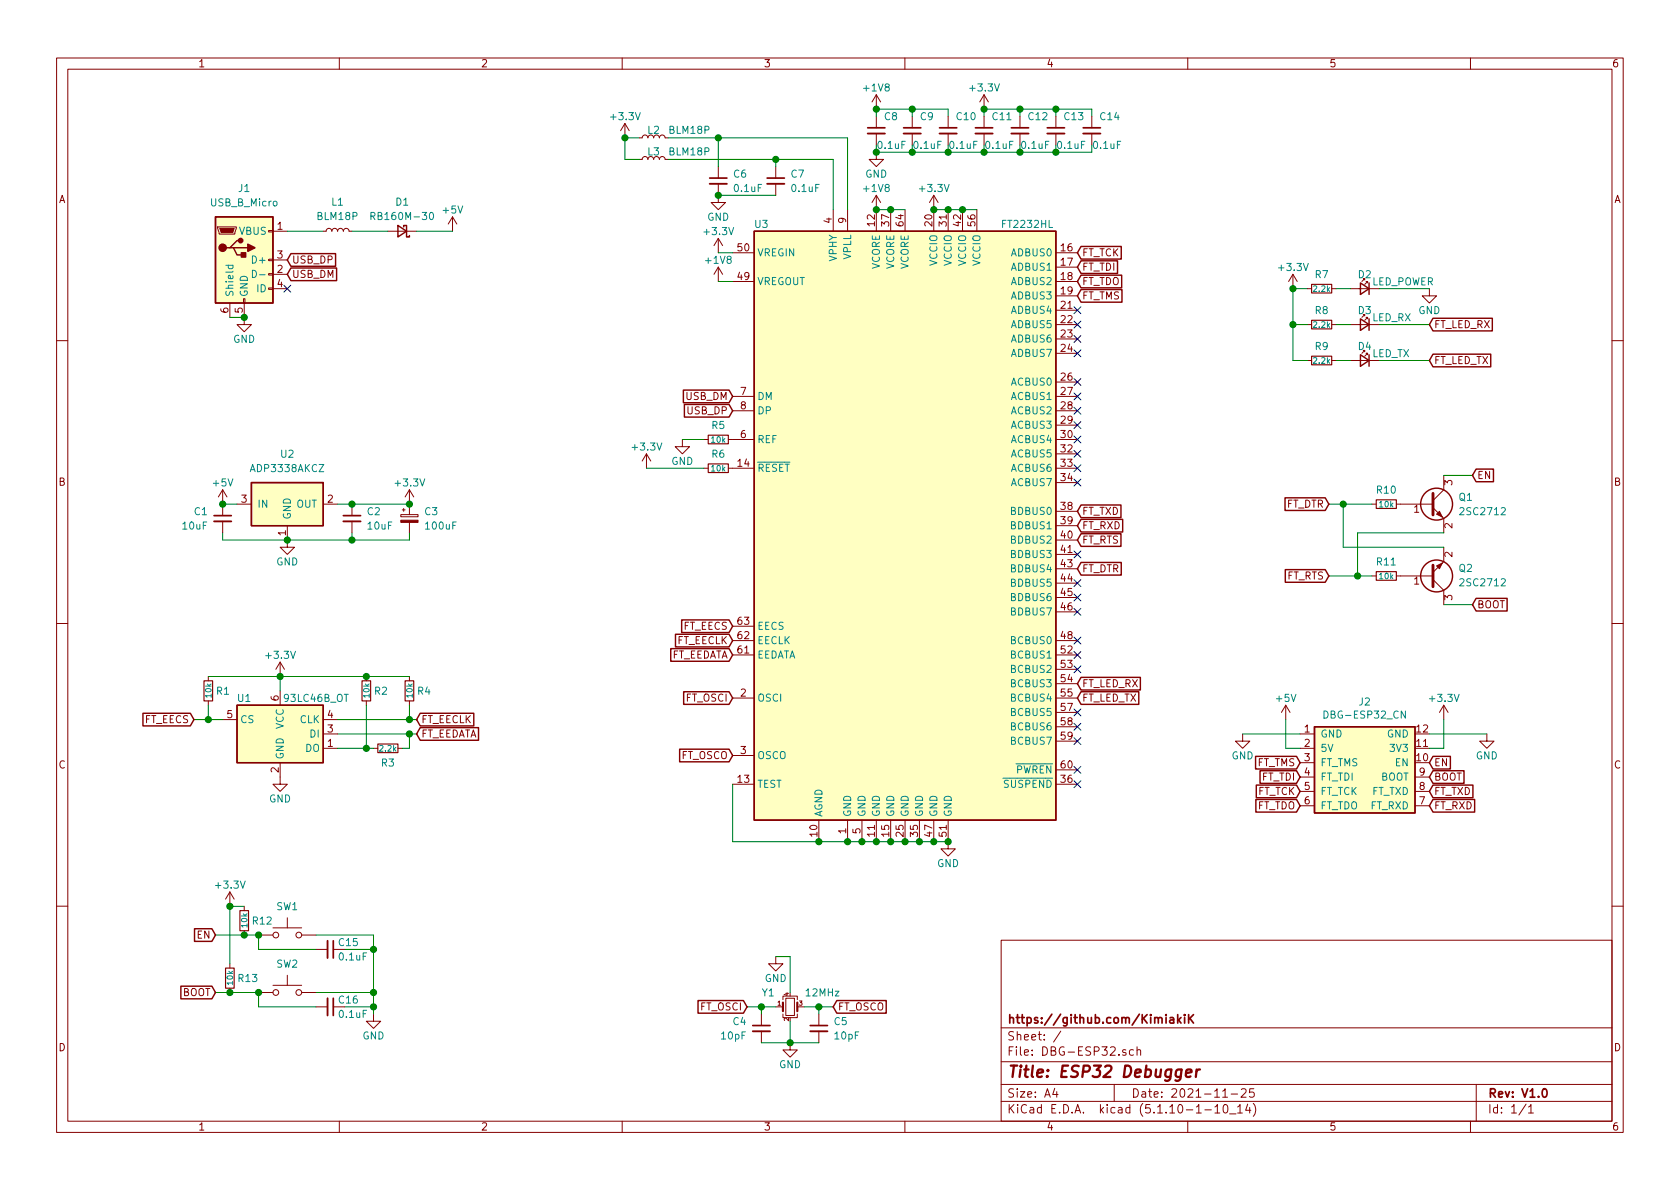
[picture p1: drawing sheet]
EESchema Schematic File Version 4
EELAYER 30 0
EELAYER END
$Descr A4 11693 8268
encoding utf-8
Sheet 1 1
Title "ESP32 Debugger"
Date "2021-11-25"
Rev "V1.0"
Comp "https://github.com/KimiakiK"
Comment1 ""
Comment2 ""
Comment3 ""
Comment4 ""
$EndDescr
$Comp
L Connector:USB_B_Micro J1
U 1 1
P 1700 1800
F 0 "J1" H 1700 2300 50  0000 C CNN
F 1 "USB_B_Micro" H 1700 2200 50  0000 C CNN
F 2 "DBG-ESP32:ZX62-B-5PA_2" H 1850 1750 50  0001 C CNN
F 3 "~" H 1850 1750 50  0001 C CNN
	1    1700 1800
	1    0    0    -1  
$EndComp
$Comp
L DBG-ESP32:ADP3338AKCZ U2
U 1 1
P 2000 3500
F 0 "U2" H 2000 3850 50  0000 C CNN
F 1 "ADP3338AKCZ" H 2000 3750 50  0000 C CNN
F 2 "DBG-ESP32:SOT-223-3_TabPin2" H 2000 3500 50  0001 C CNN
F 3 "" H 2000 3500 50  0001 C CNN
	1    2000 3500
	1    0    0    -1  
$EndComp
$Comp
L DBG-ESP32:FT2232HL U3
U 1 1
P 6300 3650
F 0 "U3" H 5300 5750 50  0000 C CNN
F 1 "FT2232HL" H 7150 5750 50  0000 C CNN
F 2 "DBG-ESP32:LQFP-64-10x10mm-P0.5mm_FusionPCB" H 6300 3650 50  0001 C CNN
F 3 "https://www.ftdichip.com/Support/Documents/DataSheets/ICs/DS_FT2232H.pdf" H 6300 3650 50  0001 C CNN
	1    6300 3650
	1    0    0    -1  
$EndComp
$Comp
L DBG-ESP32:93LC46B_OT U1
U 1 1
P 1950 5100
F 0 "U1" H 1700 5350 50  0000 C CNN
F 1 "93LC46B_OT" H 2200 5350 50  0000 C CNN
F 2 "DBG-ESP32:SOT-23-6" H 1950 5100 50  0001 C CNN
F 3 "http://ww1.microchip.com/downloads/en/DeviceDoc/20001749K.pdf" H 1950 5100 50  0001 C CNN
	1    1950 5100
	1    0    0    -1  
$EndComp
$Comp
L Device:Crystal_GND24_Small Y1
U 1 1
P 5500 7000
F 0 "Y1" H 5300 7100 50  0000 L CNN
F 1 "12MHz" H 5600 7100 50  0000 L CNN
F 2 "DBG-ESP32:Crystal_SMD_3225-4Pin_3.2x2.5mm_HandSoldering" H 5500 7000 50  0001 C CNN
F 3 "~" H 5500 7000 50  0001 C CNN
	1    5500 7000
	1    0    0    -1  
$EndComp
$Comp
L Device:R_Small R1
U 1 1
P 1450 4800
F 0 "R1" H 1500 4800 50  0000 L CNN
F 1 "10k" V 1450 4800 40  0000 C CNN
F 2 "DBG-ESP32:1608Metric" H 1450 4800 50  0001 C CNN
F 3 "~" H 1450 4800 50  0001 C CNN
	1    1450 4800
	1    0    0    -1  
$EndComp
$Comp
L Device:C_Small C1
U 1 1
P 1550 3600
F 0 "C1" H 1450 3650 50  0000 R CNN
F 1 "10uF" H 1450 3550 50  0000 R CNN
F 2 "DBG-ESP32:1608Metric" H 1550 3600 50  0001 C CNN
F 3 "~" H 1550 3600 50  0001 C CNN
	1    1550 3600
	1    0    0    -1  
$EndComp
$Comp
L Device:LED_Small D2
U 1 1
P 9500 2000
F 0 "D2" H 9500 2100 50  0000 C CNN
F 1 "LED_POWER" H 9450 2050 50  0000 R CNN
F 2 "DBG-ESP32:1608Metric" V 9500 2000 50  0001 C CNN
F 3 "~" V 9500 2000 50  0001 C CNN
	1    9500 2000
	-1   0    0    -1  
$EndComp
$Comp
L Device:L_Small L1
U 1 1
P 2350 1600
F 0 "L1" V 2550 1600 50  0000 C CNN
F 1 "BLM18P" V 2450 1600 50  0000 C CNN
F 2 "DBG-ESP32:1608Metric" H 2350 1600 50  0001 C CNN
F 3 "~" H 2350 1600 50  0001 C CNN
	1    2350 1600
	0    -1   -1   0   
$EndComp
$Comp
L Device:Q_NPN_BEC Q1
U 1 1
P 9950 3500
F 0 "Q1" H 10150 3550 50  0000 L CNN
F 1 "2SC2712" H 10150 3450 50  0000 L CNN
F 2 "DBG-ESP32:SOT-23" H 10150 3600 50  0001 C CNN
F 3 "~" H 9950 3500 50  0001 C CNN
	1    9950 3500
	1    0    0    -1  
$EndComp
$Comp
L Device:D_Schottky_Small D1
U 1 1
P 2800 1600
F 0 "D1" H 2800 1400 50  0000 C CNN
F 1 "RB160M-30" H 2800 1500 50  0000 C CNN
F 2 "DBG-ESP32:D_SOD-123" V 2800 1600 50  0001 C CNN
F 3 "~" V 2800 1600 50  0001 C CNN
	1    2800 1600
	-1   0    0    1   
$EndComp
$Comp
L power:+5V #PWR07
U 1 1
P 3150 1600
F 0 "#PWR07" H 3150 1450 50  0001 C CNN
F 1 "+5V" H 3150 1750 50  0000 C CNN
F 2 "" H 3150 1600 50  0001 C CNN
F 3 "" H 3150 1600 50  0001 C CNN
	1    3150 1600
	1    0    0    -1  
$EndComp
$Comp
L power:+3.3V #PWR06
U 1 1
P 2850 3500
F 0 "#PWR06" H 2850 3350 50  0001 C CNN
F 1 "+3.3V" H 2850 3650 50  0000 C CNN
F 2 "" H 2850 3500 50  0001 C CNN
F 3 "" H 2850 3500 50  0001 C CNN
	1    2850 3500
	1    0    0    -1  
$EndComp
$Comp
L power:GND #PWR02
U 1 1
P 1700 2200
F 0 "#PWR02" H 1700 1950 50  0001 C CNN
F 1 "GND" H 1700 2050 50  0000 C CNN
F 2 "" H 1700 2200 50  0001 C CNN
F 3 "" H 1700 2200 50  0001 C CNN
	1    1700 2200
	1    0    0    -1  
$EndComp
NoConn ~ 2000 2000
Wire Wire Line
	1600 2200 1700 2200
Connection ~ 1700 2200
Wire Wire Line
	2000 1600 2250 1600
Wire Wire Line
	2450 1600 2700 1600
Wire Wire Line
	2900 1600 3150 1600
Text GLabel 2000 1800 2    50   Input ~ 0
USB_DP
Text GLabel 2000 1900 2    50   Input ~ 0
USB_DM
$Comp
L power:GND #PWR05
U 1 1
P 2000 3750
F 0 "#PWR05" H 2000 3500 50  0001 C CNN
F 1 "GND" H 2000 3600 50  0000 C CNN
F 2 "" H 2000 3750 50  0001 C CNN
F 3 "" H 2000 3750 50  0001 C CNN
	1    2000 3750
	1    0    0    -1  
$EndComp
$Comp
L Device:C_Small C2
U 1 1
P 2450 3600
F 0 "C2" H 2550 3650 50  0000 L CNN
F 1 "10uF" H 2550 3550 50  0000 L CNN
F 2 "DBG-ESP32:1608Metric" H 2450 3600 50  0001 C CNN
F 3 "~" H 2450 3600 50  0001 C CNN
	1    2450 3600
	1    0    0    -1  
$EndComp
$Comp
L Device:CP_Small C3
U 1 1
P 2850 3600
F 0 "C3" H 2950 3650 50  0000 L CNN
F 1 "100uF" H 2950 3550 50  0000 L CNN
F 2 "DBG-ESP32:CP_Elec_6.3x7.7" H 2850 3600 50  0001 C CNN
F 3 "~" H 2850 3600 50  0001 C CNN
	1    2850 3600
	1    0    0    -1  
$EndComp
Wire Wire Line
	1650 3500 1550 3500
$Comp
L power:+5V #PWR01
U 1 1
P 1550 3500
F 0 "#PWR01" H 1550 3350 50  0001 C CNN
F 1 "+5V" H 1550 3650 50  0000 C CNN
F 2 "" H 1550 3500 50  0001 C CNN
F 3 "" H 1550 3500 50  0001 C CNN
	1    1550 3500
	1    0    0    -1  
$EndComp
Connection ~ 1550 3500
Wire Wire Line
	1550 3750 2000 3750
Wire Wire Line
	2350 3500 2450 3500
Connection ~ 2000 3750
Wire Wire Line
	2000 3750 2450 3750
Connection ~ 2850 3500
Connection ~ 2450 3500
Wire Wire Line
	2450 3500 2850 3500
Wire Wire Line
	2850 3700 2850 3750
Wire Wire Line
	2450 3700 2450 3750
Connection ~ 2450 3750
Wire Wire Line
	2450 3750 2850 3750
Wire Wire Line
	1550 3700 1550 3750
$Comp
L Device:C_Small C5
U 1 1
P 5700 7150
F 0 "C5" H 5800 7200 50  0000 L CNN
F 1 "10pF" H 5800 7100 50  0000 L CNN
F 2 "DBG-ESP32:1005Metric" H 5700 7150 50  0001 C CNN
F 3 "~" H 5700 7150 50  0001 C CNN
	1    5700 7150
	1    0    0    -1  
$EndComp
$Comp
L Device:C_Small C4
U 1 1
P 5300 7150
F 0 "C4" H 5200 7200 50  0000 R CNN
F 1 "10pF" H 5200 7100 50  0000 R CNN
F 2 "DBG-ESP32:1005Metric" H 5300 7150 50  0001 C CNN
F 3 "~" H 5300 7150 50  0001 C CNN
	1    5300 7150
	1    0    0    -1  
$EndComp
Text GLabel 5100 4850 0    50   Input ~ 0
FT_OSCI
Text GLabel 5100 5250 0    50   Input ~ 0
FT_OSCO
Text GLabel 5200 7000 0    50   Input ~ 0
FT_OSCI
Text GLabel 5800 7000 2    50   Input ~ 0
FT_OSCO
$Comp
L power:GND #PWR09
U 1 1
P 5500 7250
F 0 "#PWR09" H 5500 7000 50  0001 C CNN
F 1 "GND" H 5500 7100 50  0000 C CNN
F 2 "" H 5500 7250 50  0001 C CNN
F 3 "" H 5500 7250 50  0001 C CNN
	1    5500 7250
	1    0    0    -1  
$EndComp
$Comp
L power:GND #PWR08
U 1 1
P 5400 6650
F 0 "#PWR08" H 5400 6400 50  0001 C CNN
F 1 "GND" H 5400 6500 50  0000 C CNN
F 2 "" H 5400 6650 50  0001 C CNN
F 3 "" H 5400 6650 50  0001 C CNN
	1    5400 6650
	1    0    0    -1  
$EndComp
Wire Wire Line
	5200 7000 5300 7000
Wire Wire Line
	5600 7000 5700 7000
Wire Wire Line
	5700 7050 5700 7000
Connection ~ 5700 7000
Wire Wire Line
	5700 7000 5800 7000
Wire Wire Line
	5300 7050 5300 7000
Connection ~ 5300 7000
Wire Wire Line
	5300 7000 5400 7000
Wire Wire Line
	5300 7250 5500 7250
Connection ~ 5500 7250
Wire Wire Line
	5500 7250 5700 7250
Wire Wire Line
	5500 7250 5500 7100
Wire Wire Line
	5500 6900 5500 6650
Text GLabel 5100 4350 0    50   Input ~ 0
FT_EECS
Text GLabel 5100 4450 0    50   Input ~ 0
FT_EECLK
Text GLabel 5100 4550 0    50   Input ~ 0
FT_EEDATA
$Comp
L power:+3.3V #PWR03
U 1 1
P 1950 4700
F 0 "#PWR03" H 1950 4550 50  0001 C CNN
F 1 "+3.3V" H 1950 4850 50  0000 C CNN
F 2 "" H 1950 4700 50  0001 C CNN
F 3 "" H 1950 4700 50  0001 C CNN
	1    1950 4700
	1    0    0    -1  
$EndComp
$Comp
L power:GND #PWR04
U 1 1
P 1950 5400
F 0 "#PWR04" H 1950 5150 50  0001 C CNN
F 1 "GND" H 1950 5250 50  0000 C CNN
F 2 "" H 1950 5400 50  0001 C CNN
F 3 "" H 1950 5400 50  0001 C CNN
	1    1950 5400
	1    0    0    -1  
$EndComp
Text GLabel 1350 5000 0    50   Input ~ 0
FT_EECS
Text GLabel 2900 5000 2    50   Input ~ 0
FT_EECLK
Text GLabel 2900 5100 2    50   Input ~ 0
FT_EEDATA
$Comp
L Device:R_Small R2
U 1 1
P 2550 4800
F 0 "R2" H 2600 4800 50  0000 L CNN
F 1 "10k" V 2550 4800 40  0000 C CNN
F 2 "DBG-ESP32:1608Metric" H 2550 4800 50  0001 C CNN
F 3 "~" H 2550 4800 50  0001 C CNN
	1    2550 4800
	1    0    0    -1  
$EndComp
$Comp
L Device:R_Small R4
U 1 1
P 2850 4800
F 0 "R4" H 2900 4800 50  0000 L CNN
F 1 "10k" V 2850 4800 40  0000 C CNN
F 2 "DBG-ESP32:1608Metric" H 2850 4800 50  0001 C CNN
F 3 "~" H 2850 4800 50  0001 C CNN
	1    2850 4800
	1    0    0    -1  
$EndComp
Wire Wire Line
	2550 4900 2550 5200
$Comp
L Device:R_Small R3
U 1 1
P 2700 5200
F 0 "R3" V 2800 5200 50  0000 C CNN
F 1 "2.2k" V 2700 5200 40  0000 C CNN
F 2 "DBG-ESP32:1608Metric" H 2700 5200 50  0001 C CNN
F 3 "~" H 2700 5200 50  0001 C CNN
	1    2700 5200
	0    1    1    0   
$EndComp
Wire Wire Line
	2900 5100 2850 5100
Wire Wire Line
	2350 5000 2850 5000
Wire Wire Line
	2850 4900 2850 5000
Connection ~ 2850 5000
Wire Wire Line
	2850 5000 2900 5000
Wire Wire Line
	2850 5100 2850 5200
Wire Wire Line
	2850 5200 2800 5200
Connection ~ 2850 5100
Wire Wire Line
	2850 5100 2350 5100
Wire Wire Line
	2600 5200 2550 5200
Connection ~ 2550 5200
Wire Wire Line
	2550 5200 2350 5200
Wire Wire Line
	1450 4700 1950 4700
Connection ~ 1950 4700
Wire Wire Line
	1950 4700 2550 4700
Connection ~ 2550 4700
Wire Wire Line
	2550 4700 2850 4700
Wire Wire Line
	1950 4800 1950 4700
Wire Wire Line
	1550 5000 1450 5000
Wire Wire Line
	1450 4900 1450 5000
Connection ~ 1450 5000
Wire Wire Line
	1450 5000 1350 5000
$Comp
L Device:R_Small R6
U 1 1
P 5000 3250
F 0 "R6" V 4900 3250 50  0000 C CNN
F 1 "10k" V 5000 3250 40  0000 C CNN
F 2 "DBG-ESP32:1608Metric" H 5000 3250 50  0001 C CNN
F 3 "~" H 5000 3250 50  0001 C CNN
	1    5000 3250
	0    1    1    0   
$EndComp
$Comp
L Device:R_Small R5
U 1 1
P 5000 3050
F 0 "R5" V 4900 3050 50  0000 C CNN
F 1 "10k" V 5000 3050 40  0000 C CNN
F 2 "DBG-ESP32:1608Metric" H 5000 3050 50  0001 C CNN
F 3 "~" H 5000 3050 50  0001 C CNN
	1    5000 3050
	0    1    1    0   
$EndComp
$Comp
L power:GND #PWR012
U 1 1
P 4750 3050
F 0 "#PWR012" H 4750 2800 50  0001 C CNN
F 1 "GND" H 4750 2900 50  0000 C CNN
F 2 "" H 4750 3050 50  0001 C CNN
F 3 "" H 4750 3050 50  0001 C CNN
	1    4750 3050
	1    0    0    -1  
$EndComp
$Comp
L power:+3.3V #PWR011
U 1 1
P 4500 3250
F 0 "#PWR011" H 4500 3100 50  0001 C CNN
F 1 "+3.3V" H 4500 3400 50  0000 C CNN
F 2 "" H 4500 3250 50  0001 C CNN
F 3 "" H 4500 3250 50  0001 C CNN
	1    4500 3250
	1    0    0    -1  
$EndComp
Text GLabel 5100 2850 0    50   Input ~ 0
USB_DP
Text GLabel 5100 2750 0    50   Input ~ 0
USB_DM
Wire Wire Line
	4900 3250 4500 3250
Wire Wire Line
	4900 3050 4750 3050
Wire Wire Line
	6600 5850 6500 5850
Wire Wire Line
	5100 5850 5100 5450
Connection ~ 5700 5850
Wire Wire Line
	5700 5850 5100 5850
Connection ~ 5900 5850
Wire Wire Line
	5900 5850 5700 5850
Connection ~ 6000 5850
Wire Wire Line
	6000 5850 5900 5850
Connection ~ 6100 5850
Wire Wire Line
	6100 5850 6000 5850
Connection ~ 6200 5850
Wire Wire Line
	6200 5850 6100 5850
Connection ~ 6300 5850
Wire Wire Line
	6300 5850 6200 5850
Connection ~ 6400 5850
Wire Wire Line
	6400 5850 6300 5850
Connection ~ 6500 5850
Wire Wire Line
	6500 5850 6400 5850
$Comp
L power:GND #PWR020
U 1 1
P 6600 5850
F 0 "#PWR020" H 6600 5600 50  0001 C CNN
F 1 "GND" H 6600 5700 50  0000 C CNN
F 2 "" H 6600 5850 50  0001 C CNN
F 3 "" H 6600 5850 50  0001 C CNN
	1    6600 5850
	1    0    0    -1  
$EndComp
Connection ~ 6600 5850
NoConn ~ 7500 5450
NoConn ~ 7500 5350
NoConn ~ 7500 5150
NoConn ~ 7500 5050
NoConn ~ 7500 4950
NoConn ~ 7500 4650
NoConn ~ 7500 4550
NoConn ~ 7500 4450
NoConn ~ 7500 4250
NoConn ~ 7500 4150
NoConn ~ 7500 4050
NoConn ~ 7500 3850
NoConn ~ 7500 3350
NoConn ~ 7500 3250
NoConn ~ 7500 3150
NoConn ~ 7500 3050
NoConn ~ 7500 2950
NoConn ~ 7500 2850
NoConn ~ 7500 2750
NoConn ~ 7500 2650
NoConn ~ 7500 2450
NoConn ~ 7500 2350
NoConn ~ 7500 2250
NoConn ~ 7500 2150
Text GLabel 7500 1750 2    50   Input ~ 0
FT_TCK
Text GLabel 7500 1850 2    50   Input ~ 0
FT_TDI
Text GLabel 7500 1950 2    50   Input ~ 0
FT_TDO
Text GLabel 7500 2050 2    50   Input ~ 0
FT_TMS
Text GLabel 7500 3550 2    50   Input ~ 0
FT_TXD
Text GLabel 7500 3650 2    50   Input ~ 0
FT_RXD
Text GLabel 7500 3750 2    50   Input ~ 0
FT_RTS
Text GLabel 7500 3950 2    50   Input ~ 0
FT_DTR
Text GLabel 9050 5500 0    50   Input ~ 0
FT_TCK
Text GLabel 9050 5400 0    50   Input ~ 0
FT_TDI
Text GLabel 9050 5600 0    50   Input ~ 0
FT_TDO
Text GLabel 9050 5300 0    50   Input ~ 0
FT_TMS
Text GLabel 9950 5500 2    50   Input ~ 0
FT_TXD
Text GLabel 9950 5600 2    50   Input ~ 0
FT_RXD
Text GLabel 7500 4750 2    50   Input ~ 0
FT_LED_RX
Text GLabel 7500 4850 2    50   Input ~ 0
FT_LED_TX
$Comp
L Device:Q_NPN_BEC Q2
U 1 1
P 9950 4000
F 0 "Q2" H 10150 3950 50  0000 L CNN
F 1 "2SC2712" H 10150 4050 50  0000 L CNN
F 2 "DBG-ESP32:SOT-23" H 10150 4100 50  0001 C CNN
F 3 "~" H 9950 4000 50  0001 C CNN
	1    9950 4000
	1    0    0    1   
$EndComp
$Comp
L Device:R_Small R10
U 1 1
P 9650 3500
F 0 "R10" V 9550 3500 50  0000 C CNN
F 1 "10k" V 9650 3500 40  0000 C CNN
F 2 "DBG-ESP32:1608Metric" H 9650 3500 50  0001 C CNN
F 3 "~" H 9650 3500 50  0001 C CNN
	1    9650 3500
	0    1    1    0   
$EndComp
$Comp
L Device:R_Small R11
U 1 1
P 9650 4000
F 0 "R11" V 9550 4000 50  0000 C CNN
F 1 "10k" V 9650 4000 40  0000 C CNN
F 2 "DBG-ESP32:1608Metric" H 9650 4000 50  0001 C CNN
F 3 "~" H 9650 4000 50  0001 C CNN
	1    9650 4000
	0    1    1    0   
$EndComp
Text GLabel 9250 3500 0    50   Input ~ 0
FT_DTR
Text GLabel 9250 4000 0    50   Input ~ 0
FT_RTS
Text GLabel 10250 4200 2    50   Input ~ 0
BOOT
Text GLabel 10250 3300 2    50   Input ~ 0
EN
Wire Wire Line
	10250 3300 10050 3300
Wire Wire Line
	10250 4200 10050 4200
Wire Wire Line
	9250 4000 9450 4000
Wire Wire Line
	9550 3500 9350 3500
Wire Wire Line
	10050 3700 9450 3700
Wire Wire Line
	9450 3700 9450 4000
Connection ~ 9450 4000
Wire Wire Line
	9450 4000 9550 4000
Wire Wire Line
	10050 3800 9350 3800
Wire Wire Line
	9350 3800 9350 3500
Connection ~ 9350 3500
Wire Wire Line
	9350 3500 9250 3500
$Comp
L power:+3.3V #PWR024
U 1 1
P 9000 2000
F 0 "#PWR024" H 9000 1850 50  0001 C CNN
F 1 "+3.3V" H 9000 2150 50  0000 C CNN
F 2 "" H 9000 2000 50  0001 C CNN
F 3 "" H 9000 2000 50  0001 C CNN
	1    9000 2000
	1    0    0    -1  
$EndComp
$Comp
L Device:LED_Small D3
U 1 1
P 9500 2250
F 0 "D3" H 9500 2350 50  0000 C CNN
F 1 "LED_RX" H 9450 2300 50  0000 R CNN
F 2 "DBG-ESP32:1608Metric" V 9500 2250 50  0001 C CNN
F 3 "~" V 9500 2250 50  0001 C CNN
	1    9500 2250
	-1   0    0    -1  
$EndComp
$Comp
L Device:LED_Small D4
U 1 1
P 9500 2500
F 0 "D4" H 9500 2600 50  0000 C CNN
F 1 "LED_TX" H 9450 2550 50  0000 R CNN
F 2 "DBG-ESP32:1608Metric" V 9500 2500 50  0001 C CNN
F 3 "~" V 9500 2500 50  0001 C CNN
	1    9500 2500
	-1   0    0    -1  
$EndComp
$Comp
L Device:R_Small R7
U 1 1
P 9200 2000
F 0 "R7" V 9100 2000 50  0000 C CNN
F 1 "2.2k" V 9200 2000 40  0000 C CNN
F 2 "DBG-ESP32:1608Metric" H 9200 2000 50  0001 C CNN
F 3 "~" H 9200 2000 50  0001 C CNN
	1    9200 2000
	0    1    1    0   
$EndComp
$Comp
L Device:R_Small R8
U 1 1
P 9200 2250
F 0 "R8" V 9100 2250 50  0000 C CNN
F 1 "2.2k" V 9200 2250 40  0000 C CNN
F 2 "DBG-ESP32:1608Metric" H 9200 2250 50  0001 C CNN
F 3 "~" H 9200 2250 50  0001 C CNN
	1    9200 2250
	0    1    1    0   
$EndComp
$Comp
L Device:R_Small R9
U 1 1
P 9200 2500
F 0 "R9" V 9100 2500 50  0000 C CNN
F 1 "2.2k" V 9200 2500 40  0000 C CNN
F 2 "DBG-ESP32:1608Metric" H 9200 2500 50  0001 C CNN
F 3 "~" H 9200 2500 50  0001 C CNN
	1    9200 2500
	0    1    1    0   
$EndComp
Wire Wire Line
	9100 2000 9000 2000
Wire Wire Line
	9100 2250 9000 2250
Wire Wire Line
	9000 2250 9000 2000
Connection ~ 9000 2000
Wire Wire Line
	9100 2500 9000 2500
Wire Wire Line
	9000 2500 9000 2250
Connection ~ 9000 2250
Wire Wire Line
	9400 2000 9300 2000
Wire Wire Line
	9300 2250 9400 2250
Wire Wire Line
	9400 2500 9300 2500
$Comp
L power:GND #PWR025
U 1 1
P 9950 2000
F 0 "#PWR025" H 9950 1750 50  0001 C CNN
F 1 "GND" H 9950 1850 50  0000 C CNN
F 2 "" H 9950 2000 50  0001 C CNN
F 3 "" H 9950 2000 50  0001 C CNN
	1    9950 2000
	1    0    0    -1  
$EndComp
Text GLabel 9950 2250 2    50   Input ~ 0
FT_LED_RX
Text GLabel 9950 2500 2    50   Input ~ 0
FT_LED_TX
Wire Wire Line
	9600 2000 9950 2000
Wire Wire Line
	9950 2250 9600 2250
Wire Wire Line
	9600 2500 9950 2500
$Comp
L power:+5V #PWR023
U 1 1
P 8950 5000
F 0 "#PWR023" H 8950 4850 50  0001 C CNN
F 1 "+5V" H 8950 5150 50  0000 C CNN
F 2 "" H 8950 5000 50  0001 C CNN
F 3 "" H 8950 5000 50  0001 C CNN
	1    8950 5000
	1    0    0    -1  
$EndComp
$Comp
L power:+3.3V #PWR026
U 1 1
P 10050 5000
F 0 "#PWR026" H 10050 4850 50  0001 C CNN
F 1 "+3.3V" H 10050 5150 50  0000 C CNN
F 2 "" H 10050 5000 50  0001 C CNN
F 3 "" H 10050 5000 50  0001 C CNN
	1    10050 5000
	1    0    0    -1  
$EndComp
Wire Wire Line
	9950 5200 10050 5200
Wire Wire Line
	10050 5200 10050 5000
Wire Wire Line
	9050 5200 8950 5200
Wire Wire Line
	8950 5200 8950 5000
Text GLabel 9950 5300 2    50   Input ~ 0
EN
Text GLabel 9950 5400 2    50   Input ~ 0
BOOT
$Comp
L power:GND #PWR027
U 1 1
P 10350 5100
F 0 "#PWR027" H 10350 4850 50  0001 C CNN
F 1 "GND" H 10350 4950 50  0000 C CNN
F 2 "" H 10350 5100 50  0001 C CNN
F 3 "" H 10350 5100 50  0001 C CNN
	1    10350 5100
	1    0    0    -1  
$EndComp
$Comp
L power:GND #PWR022
U 1 1
P 8650 5100
F 0 "#PWR022" H 8650 4850 50  0001 C CNN
F 1 "GND" H 8650 4950 50  0000 C CNN
F 2 "" H 8650 5100 50  0001 C CNN
F 3 "" H 8650 5100 50  0001 C CNN
	1    8650 5100
	1    0    0    -1  
$EndComp
Wire Wire Line
	9950 5100 10350 5100
Wire Wire Line
	9050 5100 8650 5100
$Comp
L Device:L_Small L3
U 1 1
P 4550 1100
F 0 "L3" V 4600 1100 50  0000 C CNN
F 1 "BLM18P" V 4600 1000 50  0000 R CNN
F 2 "DBG-ESP32:1608Metric" H 4550 1100 50  0001 C CNN
F 3 "~" H 4550 1100 50  0001 C CNN
	1    4550 1100
	0    -1   -1   0   
$EndComp
$Comp
L Device:L_Small L2
U 1 1
P 4550 950
F 0 "L2" V 4600 950 50  0000 C CNN
F 1 "BLM18P" V 4600 850 50  0000 R CNN
F 2 "DBG-ESP32:1608Metric" H 4550 950 50  0001 C CNN
F 3 "~" H 4550 950 50  0001 C CNN
	1    4550 950 
	0    -1   -1   0   
$EndComp
$Comp
L Device:C_Small C6
U 1 1
P 5000 1250
F 0 "C6" H 5100 1300 50  0000 L CNN
F 1 "0.1uF" H 5100 1200 50  0000 L CNN
F 2 "DBG-ESP32:1608Metric" H 5000 1250 50  0001 C CNN
F 3 "~" H 5000 1250 50  0001 C CNN
	1    5000 1250
	1    0    0    -1  
$EndComp
$Comp
L Device:C_Small C7
U 1 1
P 5400 1250
F 0 "C7" H 5500 1300 50  0000 L CNN
F 1 "0.1uF" H 5500 1200 50  0000 L CNN
F 2 "DBG-ESP32:1608Metric" H 5400 1250 50  0001 C CNN
F 3 "~" H 5400 1250 50  0001 C CNN
	1    5400 1250
	1    0    0    -1  
$EndComp
$Comp
L power:GND #PWR013
U 1 1
P 5000 1350
F 0 "#PWR013" H 5000 1100 50  0001 C CNN
F 1 "GND" H 5000 1200 50  0000 C CNN
F 2 "" H 5000 1350 50  0001 C CNN
F 3 "" H 5000 1350 50  0001 C CNN
	1    5000 1350
	1    0    0    -1  
$EndComp
$Comp
L power:+3.3V #PWR010
U 1 1
P 4350 950
F 0 "#PWR010" H 4350 800 50  0001 C CNN
F 1 "+3.3V" H 4350 1100 50  0000 C CNN
F 2 "" H 4350 950 50  0001 C CNN
F 3 "" H 4350 950 50  0001 C CNN
	1    4350 950 
	1    0    0    -1  
$EndComp
Wire Wire Line
	4450 950  4350 950 
Wire Wire Line
	4350 950  4350 1100
Wire Wire Line
	4350 1100 4450 1100
Connection ~ 4350 950 
Wire Wire Line
	4650 950  5000 950 
Wire Wire Line
	5000 950  5000 1150
Wire Wire Line
	5400 1100 5400 1150
Wire Wire Line
	5400 1100 5800 1100
Wire Wire Line
	5800 1100 5800 1450
Connection ~ 5400 1100
Wire Wire Line
	5000 950  5900 950 
Wire Wire Line
	5900 950  5900 1450
Connection ~ 5000 950 
Wire Wire Line
	4650 1100 5400 1100
Wire Wire Line
	6100 1450 6200 1450
Connection ~ 6200 1450
Wire Wire Line
	6200 1450 6300 1450
Wire Wire Line
	6800 1450 6700 1450
Connection ~ 6600 1450
Wire Wire Line
	6600 1450 6500 1450
Connection ~ 6700 1450
$Comp
L power:+3.3V #PWR014
U 1 1
P 5000 1750
F 0 "#PWR014" H 5000 1600 50  0001 C CNN
F 1 "+3.3V" H 5000 1900 50  0000 C CNN
F 2 "" H 5000 1750 50  0001 C CNN
F 3 "" H 5000 1750 50  0001 C CNN
	1    5000 1750
	1    0    0    -1  
$EndComp
Wire Wire Line
	5100 1750 5000 1750
$Comp
L power:+1V8 #PWR015
U 1 1
P 5000 1950
F 0 "#PWR015" H 5000 1800 50  0001 C CNN
F 1 "+1V8" H 5000 2100 50  0000 C CNN
F 2 "" H 5000 1950 50  0001 C CNN
F 3 "" H 5000 1950 50  0001 C CNN
	1    5000 1950
	1    0    0    -1  
$EndComp
Wire Wire Line
	5100 1950 5000 1950
$Comp
L power:+3.3V #PWR019
U 1 1
P 6500 1450
F 0 "#PWR019" H 6500 1300 50  0001 C CNN
F 1 "+3.3V" H 6500 1600 50  0000 C CNN
F 2 "" H 6500 1450 50  0001 C CNN
F 3 "" H 6500 1450 50  0001 C CNN
	1    6500 1450
	1    0    0    -1  
$EndComp
$Comp
L power:+1V8 #PWR018
U 1 1
P 6100 1450
F 0 "#PWR018" H 6100 1300 50  0001 C CNN
F 1 "+1V8" H 6100 1600 50  0000 C CNN
F 2 "" H 6100 1450 50  0001 C CNN
F 3 "" H 6100 1450 50  0001 C CNN
	1    6100 1450
	1    0    0    -1  
$EndComp
Wire Wire Line
	5400 1350 5000 1350
Connection ~ 5000 1350
$Comp
L Device:C_Small C8
U 1 1
P 6100 900
F 0 "C8" H 6150 1000 50  0000 L CNN
F 1 "0.1uF" H 6100 800 50  0000 L CNN
F 2 "DBG-ESP32:1608Metric" H 6100 900 50  0001 C CNN
F 3 "~" H 6100 900 50  0001 C CNN
	1    6100 900 
	1    0    0    -1  
$EndComp
$Comp
L Device:C_Small C9
U 1 1
P 6350 900
F 0 "C9" H 6400 1000 50  0000 L CNN
F 1 "0.1uF" H 6350 800 50  0000 L CNN
F 2 "DBG-ESP32:1608Metric" H 6350 900 50  0001 C CNN
F 3 "~" H 6350 900 50  0001 C CNN
	1    6350 900 
	1    0    0    -1  
$EndComp
$Comp
L Device:C_Small C10
U 1 1
P 6600 900
F 0 "C10" H 6650 1000 50  0000 L CNN
F 1 "0.1uF" H 6600 800 50  0000 L CNN
F 2 "DBG-ESP32:1608Metric" H 6600 900 50  0001 C CNN
F 3 "~" H 6600 900 50  0001 C CNN
	1    6600 900 
	1    0    0    -1  
$EndComp
$Comp
L Device:C_Small C11
U 1 1
P 6850 900
F 0 "C11" H 6900 1000 50  0000 L CNN
F 1 "0.1uF" H 6850 800 50  0000 L CNN
F 2 "DBG-ESP32:1608Metric" H 6850 900 50  0001 C CNN
F 3 "~" H 6850 900 50  0001 C CNN
	1    6850 900 
	1    0    0    -1  
$EndComp
$Comp
L Device:C_Small C12
U 1 1
P 7100 900
F 0 "C12" H 7150 1000 50  0000 L CNN
F 1 "0.1uF" H 7100 800 50  0000 L CNN
F 2 "DBG-ESP32:1608Metric" H 7100 900 50  0001 C CNN
F 3 "~" H 7100 900 50  0001 C CNN
	1    7100 900 
	1    0    0    -1  
$EndComp
$Comp
L Device:C_Small C13
U 1 1
P 7350 900
F 0 "C13" H 7400 1000 50  0000 L CNN
F 1 "0.1uF" H 7350 800 50  0000 L CNN
F 2 "DBG-ESP32:1608Metric" H 7350 900 50  0001 C CNN
F 3 "~" H 7350 900 50  0001 C CNN
	1    7350 900 
	1    0    0    -1  
$EndComp
$Comp
L Device:C_Small C14
U 1 1
P 7600 900
F 0 "C14" H 7650 1000 50  0000 L CNN
F 1 "0.1uF" H 7600 800 50  0000 L CNN
F 2 "DBG-ESP32:1608Metric" H 7600 900 50  0001 C CNN
F 3 "~" H 7600 900 50  0001 C CNN
	1    7600 900 
	1    0    0    -1  
$EndComp
$Comp
L power:+1V8 #PWR016
U 1 1
P 6100 750
F 0 "#PWR016" H 6100 600 50  0001 C CNN
F 1 "+1V8" H 6100 900 50  0000 C CNN
F 2 "" H 6100 750 50  0001 C CNN
F 3 "" H 6100 750 50  0001 C CNN
	1    6100 750 
	1    0    0    -1  
$EndComp
$Comp
L power:+3.3V #PWR021
U 1 1
P 6850 750
F 0 "#PWR021" H 6850 600 50  0001 C CNN
F 1 "+3.3V" H 6850 900 50  0000 C CNN
F 2 "" H 6850 750 50  0001 C CNN
F 3 "" H 6850 750 50  0001 C CNN
	1    6850 750 
	1    0    0    -1  
$EndComp
Connection ~ 6100 1450
Connection ~ 6500 1450
Wire Wire Line
	6600 1450 6700 1450
$Comp
L power:GND #PWR017
U 1 1
P 6100 1050
F 0 "#PWR017" H 6100 800 50  0001 C CNN
F 1 "GND" H 6100 900 50  0000 C CNN
F 2 "" H 6100 1050 50  0001 C CNN
F 3 "" H 6100 1050 50  0001 C CNN
	1    6100 1050
	1    0    0    -1  
$EndComp
Wire Wire Line
	6100 750  6100 800 
Wire Wire Line
	6100 1000 6100 1050
Wire Wire Line
	7600 1000 7600 1050
Wire Wire Line
	7600 1050 7350 1050
Connection ~ 6100 1050
Wire Wire Line
	6350 1050 6350 1000
Connection ~ 6350 1050
Wire Wire Line
	6350 1050 6100 1050
Wire Wire Line
	6600 1000 6600 1050
Connection ~ 6600 1050
Wire Wire Line
	6600 1050 6350 1050
Wire Wire Line
	6850 1000 6850 1050
Connection ~ 6850 1050
Wire Wire Line
	6850 1050 6600 1050
Wire Wire Line
	7100 1000 7100 1050
Connection ~ 7100 1050
Wire Wire Line
	7100 1050 6850 1050
Wire Wire Line
	7350 1000 7350 1050
Connection ~ 7350 1050
Wire Wire Line
	7350 1050 7100 1050
Wire Wire Line
	7600 800  7600 750 
Wire Wire Line
	7600 750  7350 750 
Wire Wire Line
	6850 750  6850 800 
Connection ~ 6850 750 
Wire Wire Line
	7100 800  7100 750 
Connection ~ 7100 750 
Wire Wire Line
	7100 750  6850 750 
Wire Wire Line
	7350 800  7350 750 
Connection ~ 7350 750 
Wire Wire Line
	7350 750  7100 750 
Wire Wire Line
	6100 750  6350 750 
Wire Wire Line
	6600 750  6600 800 
Connection ~ 6100 750 
Wire Wire Line
	6350 800  6350 750 
Connection ~ 6350 750 
Wire Wire Line
	6350 750  6600 750 
Wire Wire Line
	5500 6650 5400 6650
$Comp
L power:+3.3V #PWR028
U 1 1
P 1600 6300
F 0 "#PWR028" H 1600 6150 50  0001 C CNN
F 1 "+3.3V" H 1600 6450 50  0000 C CNN
F 2 "" H 1600 6300 50  0001 C CNN
F 3 "" H 1600 6300 50  0001 C CNN
	1    1600 6300
	1    0    0    -1  
$EndComp
Text GLabel 1500 6500 0    50   Input ~ 0
EN
Text GLabel 1500 6900 0    50   Input ~ 0
BOOT
$Comp
L Device:R_Small R13
U 1 1
P 1600 6800
F 0 "R13" H 1650 6800 50  0000 L CNN
F 1 "10k" V 1600 6800 40  0000 C CNN
F 2 "DBG-ESP32:1608Metric" H 1600 6800 50  0001 C CNN
F 3 "~" H 1600 6800 50  0001 C CNN
	1    1600 6800
	1    0    0    -1  
$EndComp
$Comp
L Device:R_Small R12
U 1 1
P 1700 6400
F 0 "R12" H 1750 6400 50  0000 L CNN
F 1 "10k" V 1700 6400 40  0000 C CNN
F 2 "DBG-ESP32:1608Metric" H 1700 6400 50  0001 C CNN
F 3 "~" H 1700 6400 50  0001 C CNN
	1    1700 6400
	1    0    0    -1  
$EndComp
Wire Wire Line
	1700 6300 1600 6300
Wire Wire Line
	1600 6700 1600 6300
Connection ~ 1600 6300
Wire Wire Line
	1500 6500 1700 6500
Connection ~ 1700 6500
Wire Wire Line
	1700 6500 1800 6500
Connection ~ 1600 6900
Wire Wire Line
	1600 6900 1500 6900
Wire Wire Line
	1600 6900 1800 6900
$Comp
L Device:C_Small C15
U 1 1
P 2300 6600
F 0 "C15" V 2250 6650 50  0000 L CNN
F 1 "0.1uF" V 2350 6650 50  0000 L CNN
F 2 "DBG-ESP32:1608Metric" H 2300 6600 50  0001 C CNN
F 3 "~" H 2300 6600 50  0001 C CNN
	1    2300 6600
	0    1    1    0   
$EndComp
$Comp
L Device:C_Small C16
U 1 1
P 2300 7000
F 0 "C16" V 2250 7050 50  0000 L CNN
F 1 "0.1uF" V 2350 7050 50  0000 L CNN
F 2 "DBG-ESP32:1608Metric" H 2300 7000 50  0001 C CNN
F 3 "~" H 2300 7000 50  0001 C CNN
	1    2300 7000
	0    1    1    0   
$EndComp
Wire Wire Line
	2200 6500 2600 6500
Wire Wire Line
	2200 6900 2600 6900
$Comp
L Switch:SW_Push SW1
U 1 1
P 2000 6500
F 0 "SW1" H 2000 6700 50  0000 C CNN
F 1 "SW_Push" H 2000 6694 50  0001 C CNN
F 2 "DBG-ESP32:SW_TVAF06" H 2000 6700 50  0001 C CNN
F 3 "~" H 2000 6700 50  0001 C CNN
	1    2000 6500
	1    0    0    -1  
$EndComp
$Comp
L Switch:SW_Push SW2
U 1 1
P 2000 6900
F 0 "SW2" H 2000 7100 50  0000 C CNN
F 1 "SW_Push" H 2000 7094 50  0001 C CNN
F 2 "DBG-ESP32:SW_TVAF06" H 2000 7100 50  0001 C CNN
F 3 "~" H 2000 7100 50  0001 C CNN
	1    2000 6900
	1    0    0    -1  
$EndComp
$Comp
L power:GND #PWR029
U 1 1
P 2600 7050
F 0 "#PWR029" H 2600 6800 50  0001 C CNN
F 1 "GND" H 2600 6900 50  0000 C CNN
F 2 "" H 2600 7050 50  0001 C CNN
F 3 "" H 2600 7050 50  0001 C CNN
	1    2600 7050
	1    0    0    -1  
$EndComp
Wire Wire Line
	2400 6600 2600 6600
Wire Wire Line
	2600 6600 2600 6900
Connection ~ 2600 6900
Wire Wire Line
	2600 6900 2600 7000
Wire Wire Line
	2400 7000 2600 7000
Connection ~ 2600 7000
Wire Wire Line
	2600 7000 2600 7050
Wire Wire Line
	2600 6500 2600 6600
Connection ~ 2600 6600
Wire Wire Line
	2200 6600 1800 6600
Wire Wire Line
	1800 6600 1800 6500
Connection ~ 1800 6500
Wire Wire Line
	2200 7000 1800 7000
Wire Wire Line
	1800 7000 1800 6900
Connection ~ 1800 6900
$Comp
L DBG-ESP32:DBG-ESP32_CN J2
U 1 1
P 9500 5400
F 0 "J2" H 9500 5925 50  0000 C CNN
F 1 "DBG-ESP32_CN" H 9500 5834 50  0000 C CNN
F 2 "DBG-ESP32:DBG-ESP32-CN" H 9450 5400 50  0001 C CNN
F 3 "" H 9450 5400 50  0001 C CNN
	1    9500 5400
	1    0    0    -1  
$EndComp
$EndSCHEMATC
